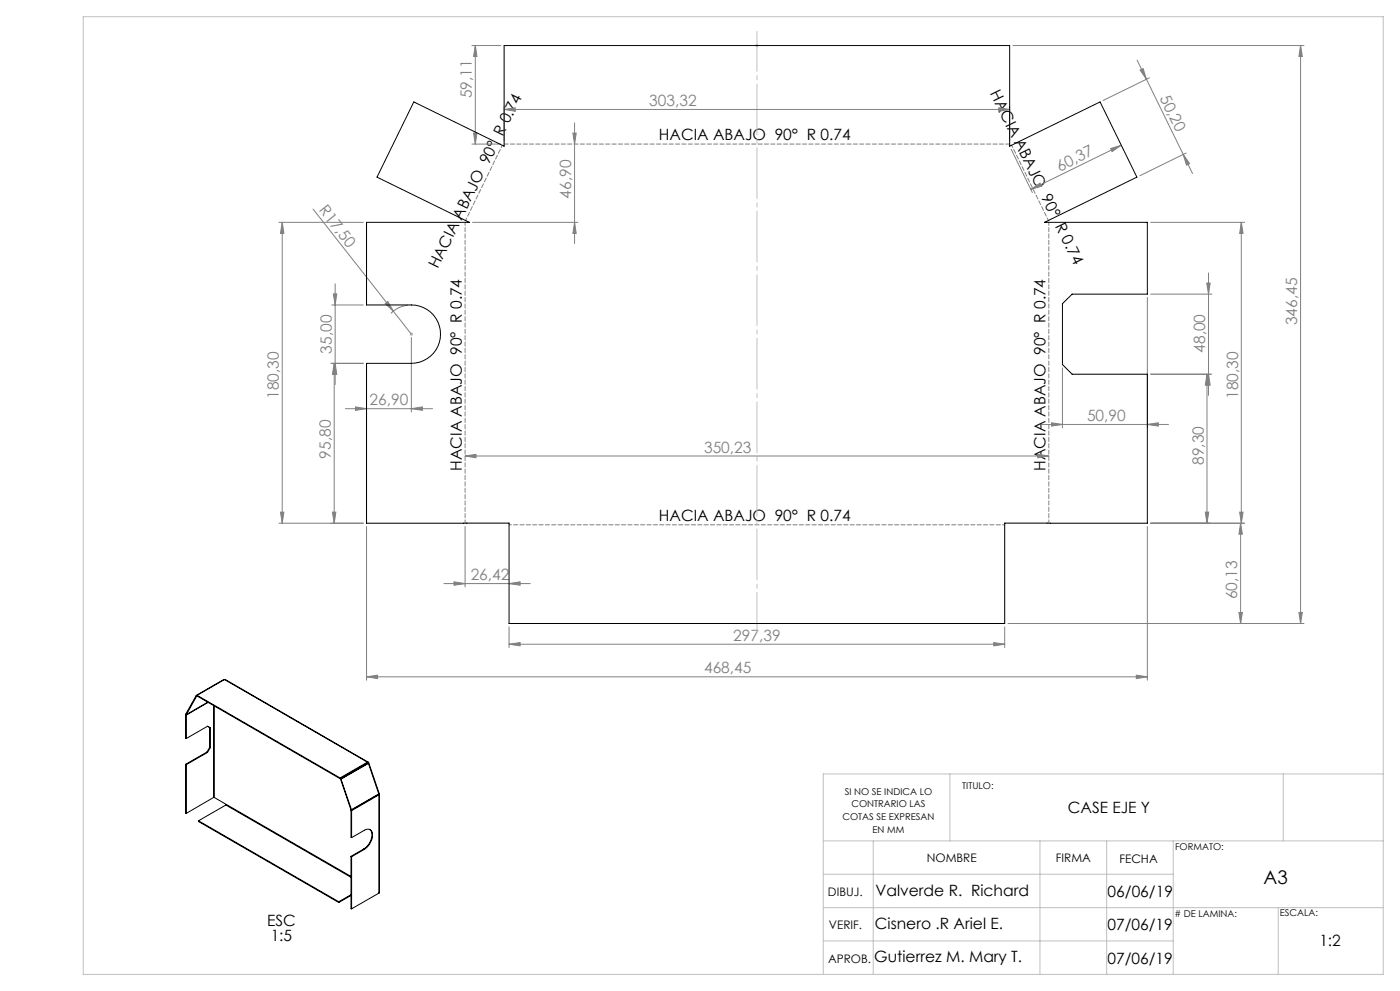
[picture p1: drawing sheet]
<svg xmlns="http://www.w3.org/2000/svg" width="420mm" height="297mm" viewBox="0 0 420 297" stroke-linecap="round" stroke-linejoin="round" font-family="sans-serif">
<g fill="none" stroke="#808080" stroke-width=".3">
<path d="M141.6 13.6h8.6M142.6 13.6l.5 3.3h-1zM142.6 13.6v29.6M303.9 13.6h87.3M341.1 18l16.7 34M390.2 13.6v173.3M390.2 13.6l.5 3.3h-1zM142.1 39.9h1l-.5 3.3zM151.2 32.8l3.4-.5v1zM151.2 31.8v10.4M151.2 32.8h151.7M171.9 39.9h1l-.5 3.3z"/>
<path d="M172.4 36.8v36.2M299.6 32.3l3.3 .5-3.3 .5zM302.9 31.8v10.4M342 21l.9-.4 1 3.1zM344.8 23.3l-13.9 6.8M141.6 43.2h8.6M303.4 44.7l6.3 13M309.2 56.8l2.8-1.9 .5 .9zM333.2 44.5l3.2-1-2.8 1.9zM336.4 43.5l-27.2 13.3M355 46.3l1.9 2.7-.9 .5zM355.8 45.9l-13.9 6.8"/>
<path d="M83.7 66.6h25.3M84.7 66.6v90.2M84.7 66.6l.5 3.4h-1.1zM93.9 62.6l29.5 37.6M141.8 66.6h31.6M172.4 66.6l.5 3.4h-1zM345.2 66.6h28.2M372.4 66.6l.5 3.4h-1zM372.4 66.6v90.2M99.5 91.4h9.5M100 88.1h1l-.5 3.3zM100.5 85.1v30.1"/>
<path d="M115.6 91l.7-.7 1.7 3zM122.4 91.4l-2.6 .7-2.5 1.8M344.2 89.1v39.1M345.2 88.2h18.3M362 84.8h1l-.5 3.4zM362.5 81.8v36.7M99.2 108.9h9.8M100.3 108.9l.5 3.3h-1.1zM100.3 108.9v47.9M100.5 108.9l.5 3.3h-1zM123.4 101.1v22.4M318.7 110.3v17.9"/>
<path d="M345.2 112.1h18.3M362.1 112.1l.5 3.3h-1zM362.1 112.1v44.7M362.5 112.1l.5 3.3h-1zM103.6 122.5h26.2M106.6 122l3.4 .5-3.4 .5zM123.4 122.5l3.3-.5v1zM139.5 136.7l3.3-.5v1zM139.5 136.7h175.1M311.3 136.2l3.3 .5-3.3 .5zM312.4 127.2h38.2M315.5 126.7l3.2 .5-3.2 .5z"/>
<path d="M344.2 127.2l3.3-.5v1zM83.7 156.8h25.3M84.1 153.5h1.1l-.5 3.3zM99.7 153.5h1.1l-.5 3.3zM110 157.8v46.1M139.5 157.8v18.1M344.2 157.8v46.1M345.2 156.8h28.2M361.6 153.5h1l-.5 3.3zM371.9 153.5h1l-.5 3.3zM372.2 156.8l.5 3.3h-1zM372.2 156.8v30.1"/>
<path d="M133.2 174.9h25.9M136.2 174.4l3.3 .5-3.3 .5zM152.7 174.9l3.3-.5v1zM152.7 193.1l3.3-.5v1zM152.7 187.9v6.2M152.7 193.1h148.7M298.1 192.6l3.3 .5-3.3 .5zM301.4 187.9v6.2M302.4 186.9h88.8M371.7 183.5h1l-.5 3.4zM389.7 183.5h1l-.5 3.4zM110 202.8l3.3-.5v1.1z"/>
<path d="M110 202.8h234.2M340.9 202.3l3.3 .5-3.3 .6z"/>
</g>
<g fill="none" stroke="#c0c0c0" stroke-width=".3">
<path d="M25 5h390v287h-390zM226.6 13.6h1M226.7 13.3l.7 .7M227.1 13.1v1M227.4 13.3l-.7 .7M123 99.8l.8 .7M123.4 99.7v.9M123.8 99.8l-.8 .7M122.9 100.2h1M285 231.9v20.1M385 231.9v20.1M415 231.9h-168v60.1"/>
<path d="M247 252h168M262 252v40M312 252v40M332 252v40M352 252v40M247 262h105M247 272h168M383.5 272v20M247 282h105"/>
</g>
<path d="M152.7 157.3h148.7" fill="none" stroke="#808080" stroke-width=".3" stroke-dasharray="1.3 .6" stroke-dashoffset=".6"/>
<path d="M150.7 43.5l-11 22.6M314.5 66.1l-11-22.6" fill="none" stroke="#808080" stroke-width=".3" stroke-dasharray="1.3 .6" stroke-dashoffset=".5"/>
<path d="M302.9 43.2h-151.6" fill="none" stroke="#808080" stroke-width=".3" stroke-dasharray="1.3 .6" stroke-dashoffset=".1"/>
<path d="M139.5 66.6v90.2M314.6 156.8v-90.2" fill="none" stroke="#808080" stroke-width=".3" stroke-dasharray="1.3 .6" stroke-dashoffset=".3"/>
<path d="M227.1 9.4v180.2" fill="none" stroke="#c0c0c0" stroke-width=".3" stroke-dasharray="15.2 1.3 1.3 1.3" stroke-dashoffset="3.3"/>
<g fill="#808080">
<path d="M115.6 91l.7-.7 1.7 3z"/>
<path d="M123.4 122.5l3.3-.5v1zM106.6 122l3.4 .5-3.4 .5z"/>
<path d="M311.3 136.2l3.3 .5-3.3 .5zM139.5 136.7l3.3-.5v1zM299.6 32.3l3.3 .5-3.3 .5zM151.2 32.8l3.4-.5v1z"/>
<path d="M315.5 126.7l3.2 .5-3.2 .5zM344.2 127.2l3.3-.5v1zM110 202.8l3.3-.5v1.1zM340.9 202.3l3.3 .5-3.3 .6zM152.7 193.1l3.3-.5v1zM298.1 192.6l3.3 .5-3.3 .5zM136.2 174.4l3.3 .5-3.3 .5zM152.7 174.9l3.3-.5v1z"/>
<path d="M309.2 56.8l2.8-1.9 .5 .9zM333.2 44.5l3.2-1-2.8 1.9z"/>
<path d="M100 88.1h1l-.5 3.3zM100.5 108.9l.5 3.3h-1z"/>
<path d="M84.1 153.5h1.1l-.5 3.3zM84.7 66.6l.5 3.4h-1.1z"/>
<path d="M389.7 183.5h1l-.5 3.4zM390.2 13.6l.5 3.3h-1zM172.4 66.6l.5 3.4h-1zM171.9 39.9h1l-.5 3.3zM100.3 108.9l.5 3.3h-1.1zM99.7 153.5h1.1l-.5 3.3z"/>
<path d="M372.2 156.8l.5 3.3h-1zM371.7 183.5h1l-.5 3.4zM142.6 13.6l.5 3.3h-1zM142.1 39.9h1l-.5 3.3z"/>
<path d="M372.4 66.6l.5 3.4h-1zM371.9 153.5h1l-.5 3.3zM362.1 112.1l.5 3.3h-1zM361.6 153.5h1l-.5 3.3z"/>
<path d="M362.5 112.1l.5 3.3h-1zM362 84.8h1l-.5 3.4z"/>
<path d="M342 21l.9-.4 1 3.1zM355 46.3l1.9 2.7-.9 .5z"/>
</g>
<g fill="none" stroke="#000" stroke-width=".3">
<path d="M124.1 30.5l27.1 13.3v-30.2h151.7v30.2l27.1-13.3 11.1 22.6-27.7 13.5h30.8v21.6h-22.6l-2.9 2.8v18.3l2.9 2.8h22.6v44.7h-42.8v30.1h-148.7v-30.1h-42.7v-47.9h13.4a8.7 8.7 0 0 0 8.8-8.7 8.7 8.7 0 0 0-8.8-8.8h-13.4v-24.8h30.8l-27.7-13.5zM55.7 214.2v7l.2 .1M55.7 214.2l.2 .1M55.8 214.1l-.1 .1M55.9 214.3v7M58.9 208.4l.1 .2M58.9 208.4l-3.2 5.6 .2 .2M59 208.6l-3.1 5.6M59.1 208.4l42.9 24.7M59.1 208.4v.2l42.9 24.8M59.1 208.5l-.1 .1M62.3 217.7l.8 .4"/>
<path d="M62.3 217.7l-6.4 3.6M62.3 217.7l.6 .3M62.3 210.4l-6.4 3.8M62.4 210.5l-6.5 3.8M62.9 218l.2 .1M62.9 218v6M63.1 218.1v6M64.1 211.5v27.5M64.3 211.6v27.4M67.1 203.7l-8.2 4.7M67.1 203.7v.1M67.3 203.7l43.2 24.7"/>
<path d="M67.3 203.7h-.2M67.3 203.7l-8.2 4.7M67.3 203.7l42.9 24.7M55.7 229.1v14.6l.2 .1M55.7 229.1l.2 .1M55.9 229.2v14.6M62.1 225.4l.2 .1M62.1 225.4l-6.4 3.7M62.3 225.5l-6.4 3.7M62.9 224l.2 .1M62.9 224l-.8 1.4M63.1 224.1l-.8 1.4"/>
<path d="M64.1 239h.2M64.1 239l-8.2 4.8M64.3 239l41 23.7M102 233.1v.3M102.2 233.5l3.1 9.2h.1M102.2 233.5h.1M102.3 233.5l3.1 9.2M110.2 228.4l.3 .2M110.2 228.6l.2 .1M110.2 228.4l-8.2 4.7M110.2 228.4v.2M110.2 228.6l-8.2 4.8"/>
<path d="M110.4 228.7v.1M110.4 228.8h.1M110.4 228.8l-8.2 4.7M110.4 228.7h.1M110.5 228.6v.2M110.5 228.8l-8.2 4.7M110.5 228.8l3.1 9.1M110.5 228.6l-.1 .1M110.6 228.6l3.2 9.2-.2 .1M113.5 238.1l.2 .1M113.5 238.1l-8.2 4.7M113.5 238v.1"/>
<path d="M113.6 238l-.1 .1M113.6 237.9l-8.2 4.8M113.7 238.2l-8.2 4.8M113.7 238.2v29.4M113.7 237.9v.3M113.8 238v29.5M59.5 246l42.1 24.3M59.5 246v.2l42.1 24.3M67.8 241.3l-8.3 4.7M67.8 241.3l37.5 21.6M67.9 241.1l-.1 .2M105.3 242.8v8.1l.2 .1"/>
<path d="M105.3 256.6v15.7l.2 .1M105.3 242.8l.2 .2M105.3 256.6l.2 .1M105.5 251l3.8-2.2a1.56 1.56 0 0 1 1.9 0 1.56 1.56 0 0 1 .5 1.8 5.7 5.7 0 0 1-2.4 4M105.5 243v8M105.5 256.7v15.7M109.1 254.5l.2 .1M109.1 254.5l-3.8 2.1M109.3 254.6l-3.8 2.1M110.9 248.6a3.6 3.6 0 0 1-.6 4.8l-1.2 1.1M101.6 270.3v.2M105.3 268.1l-3.7 2.2"/>
<path d="M105.3 268.4l-3.7 2.1M113.7 267.6l-8.2 4.8M113.8 267.5l-.1 .1"/>
</g>
<text font-size="5.6" x="379" y="264.9">A3</text>
<g font-size="4.7" fill="#808080">
<text x="141.6" y="29.4" transform="rotate(-90 141.6 29.4)">59,11</text>
<text x="347.8" y="29.4" transform="rotate(64 347.8 29.4)">50,20</text>
<text x="194.8" y="31.8">303,32</text>
<text x="317.9" y="51.4" transform="rotate(-26 317.9 51.4)">60,37</text>
<text x="171.4" y="59.5" transform="rotate(-90 171.4 59.5)">46,90</text>
<text x="95.5" y="63" transform="rotate(52 95.5 63)">R17,50</text>
<text x="389.2" y="97.5" transform="rotate(-90 389.2 97.5)">346,45</text>
<text x="99.5" y="106" transform="rotate(-90 99.5 106)">35,00</text>
<text x="361.5" y="105.7" transform="rotate(-90 361.5 105.7)">48,00</text>
<text x="83.7" y="119.5" transform="rotate(-90 83.7 119.5)">180,30</text>
<text x="371.4" y="119.5" transform="rotate(-90 371.4 119.5)">180,30</text>
<text x="110.9" y="121.4">26,90</text>
<text x="326.1" y="126.2">50,90</text>
<text x="99.3" y="137.5" transform="rotate(-90 99.3 137.5)">95,80</text>
<text x="211.2" y="135.6">350,23</text>
<text x="361.1" y="139.3" transform="rotate(-90 361.1 139.3)">89,30</text>
<text x="141.2" y="173.9">26,42</text>
<text x="371.2" y="179.6" transform="rotate(-90 371.2 179.6)">60,13</text>
<text x="220" y="192">297,39</text>
<text x="211.2" y="201.8">468,45</text>
</g>
<g font-size="4.7">
<text x="297" y="27.9" transform="rotate(64 297 27.9)">HACIA ABAJO 90° R 0.74</text>
<text x="197.7" y="42.1">HACIA ABAJO 90° R 0.74</text>
<text x="131.4" y="80.8" transform="rotate(-64 131.4 80.8)">HACIA ABAJO 90° R 0.74</text>
<text x="138.5" y="141.1" transform="rotate(-90 138.5 141.1)">HACIA ABAJO 90° R 0.74</text>
<text x="313.6" y="141.1" transform="rotate(-90 313.6 141.1)">HACIA ABAJO 90° R 0.74</text>
<text x="197.7" y="156.3">HACIA ABAJO 90° R 0.74</text>
<text x="320.4" y="243.7">CASE EJE Y</text>
<text x="262.7" y="268.4">Valverde R. Richard</text>
<text x="332.3" y="268.8">06/06/19</text>
<text x="80.1" y="277.6">ESC</text>
<text x="262.5" y="278.4">Cisnero .R Ariel E.</text>
<text x="332.3" y="278.8">07/06/19</text>
<text x="81.2" y="282.1">1:5</text>
<text x="395.8" y="283.6">1:2</text>
<text x="262.3" y="288.3">Gutierrez M. Mary T.</text>
<text x="332.3" y="288.8">07/06/19</text>
</g>
<g font-size="3.5">
<text x="278" y="258.4">NOMBRE</text>
<text x="316.8" y="258.3">FIRMA</text>
<text x="335.8" y="258.5">FECHA</text>
<text x="248.4" y="268.4">DIBUJ.</text>
<text x="248.7" y="278.4">VERIF.</text>
<text x="248.4" y="288.5">APROB.</text>
</g>
<g font-size="2.8">
<text x="253.4" y="238.1">SI NO SE INDICA LO</text>
<text x="288.7" y="236.5">TITULO:</text>
<text x="252.7" y="245.8">COTAS SE EXPRESAN</text>
<text x="255.4" y="241.9">CONTRARIO LAS</text>
<text x="261.8" y="249.6">EN MM</text>
<text x="352.5" y="254.8">FORMATO:</text>
<text x="352.3" y="274.7"># DE LAMINA:</text>
<text x="383.9" y="274.6">ESCALA:</text>
</g>
</svg>
